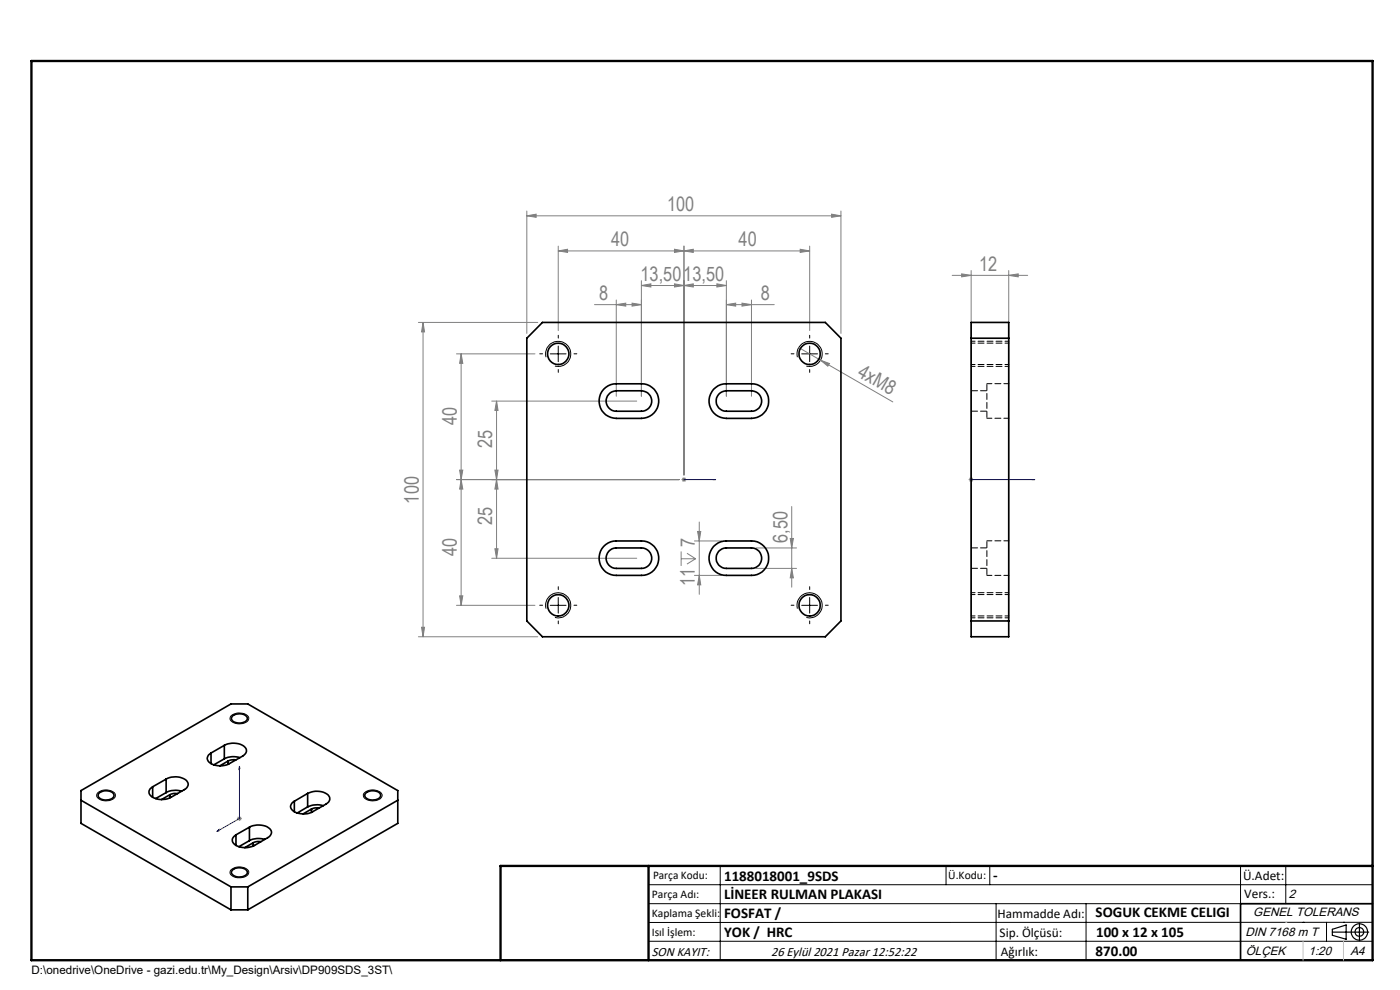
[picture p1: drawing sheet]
<svg xmlns="http://www.w3.org/2000/svg" width="297mm" height="210mm" viewBox="0 0 297 210" stroke-linecap="round" stroke-linejoin="round" font-family="sans-serif">
<g fill="none" stroke="#808080" stroke-width=".21">
<path d="M111.8 45.8l1.9-.4v.7zM111.8 44.8v25.9M111.8 45.8h66.6M118.4 53.2l2-.3v.6zM118.4 52.2v17.9M118.4 53.2h53.4M136.1 59.5v24.6M143.1 52.9l2 .3-2 .3zM145.1 53.2l2-.3v.6zM145.1 52.2v48.5M154.1 59.5v24.6M169.8 52.9l2 .3-2 .3z"/>
<path d="M171.8 52.2v17.9M176.4 45.4l2 .4-2 .3zM178.4 44.8v25.9M202 58.4h16M204 58.1l2 .3-2 .3zM206 57.4v73.3M214 58.4l2-.3v.6zM214 57.4v73.3M88.8 68.4h25.3M89.7 68.4v66.7M89.7 68.4l.4 2h-.7zM96.8 75.1h16.7"/>
<path d="M97.8 75.1v53.3M97.8 75.1l.4 2h-.7zM126.1 64.6h10M130.7 64.6l2.1-.3v.6zM130.7 63.6v20.5M134.1 64.3l2 .3-2 .3zM136.1 60.6l2-.4v.7zM136.1 60.6h18M143.1 60.2l2 .4-2 .3zM145.1 60.6l2-.4v.7zM152.1 60.2l2 .4-2 .3zM154.1 64.6l2-.3v.6z"/>
<path d="M154.1 64.6h10.2M157.4 64.3l2 .3-2 .3zM159.4 63.6v20.5M169.4 73.7l20 11.6M174.1 76.4l1.9 .7-.4 .6zM97.5 99.7h.7l-.4 2zM104.3 85.1h30.8M105 99.7h.7l-.4 2zM105.3 85.1v33.3M105.3 85.1l.4 2h-.7zM96.8 101.7h47.3M97.8 101.7l.4 2h-.7z"/>
<path d="M104.3 118.4h30.8M105 116.4h.7l-.4 2zM105.3 101.7l.4 2h-.7zM144.5 117v3M144.5 118.5h3.1M144.6 101.7h1M144.7 101.4l.8 .7M145.1 101.2v1M145.5 101.4l-.8 .7M145.7 117.4l1.9 1.1M147.3 114.8h5.8M147.6 118.5l-1.9 1.2"/>
<path d="M148 112.7h.7l-.4 2.1zM148.3 110.7v15.4M160.4 116.2h8.6M167.6 114.2h.7l-.3 2zM168 107.4v17.2M205.5 101.7h1M205.7 101.4l.7 .7M206.4 101.4l-.7 .7M88.8 135.1h25.3M89.4 133.1h.7l-.4 2zM96.8 128.4h16.7M97.5 126.4h.7l-.4 2z"/>
<path d="M147.3 122.1h5.8M148.3 122.1l.4 2h-.7zM160.4 120.6h8.6M168 120.6l.3 2h-.7zM50.3 173.6h1M50.4 173.3l.8 .7M50.8 173.1v1M51.2 173.3l-.8 .7"/>
</g>
<g fill="none" stroke="#000" stroke-width=".21">
<path d="M115.9 75.8a2.66 2.66 0 0 1 2.3-3.4 2.66 2.66 0 0 1 2.9 2.9 2.66 2.66 0 0 1-3.4 2.3M116.7 75.1h3.4M118.4 73.4v3.3M169.2 75.8a2.67 2.67 0 0 1 2.3-3.4 2.67 2.67 0 0 1 2.9 2.9 2.67 2.67 0 0 1-3.3 2.3M170.1 75.1h3.3M171.8 73.4v3.3M115.9 129.1a2.66 2.66 0 0 1 2.3-3.3 2.66 2.66 0 0 1 2.9 2.8 2.66 2.66 0 0 1-3.4 2.4M116.7 128.4h3.4M118.4 126.7v3.4M169.2 129.1a2.67 2.67 0 0 1 2.3-3.4 2.67 2.67 0 0 1 2.9 2.9 2.67 2.67 0 0 1-3.3 2.4M170.1 128.4h3.3M171.8 126.7v3.4"/>
<path d="M49.1 151.8a2.84 2.84 0 0 1 3.6 .2 1.16 1.16 0 0 1-1.2 1.5 2.52 2.52 0 0 1-2.7-.9v-.4zM20.8 168.1a2.73 2.73 0 0 1 3.6 .3 1.16 1.16 0 0 1-1.2 1.4 2.19 2.19 0 0 1-2.7-1zM77.2 168.3a2.56 2.56 0 0 1 3.9 .3 1.88 1.88 0 0 1-2.5 1.3 1.27 1.27 0 0 1-1.4-1.6zM49.1 184.5a2.58 2.58 0 0 1 3.7 .4 1.49 1.49 0 0 1-1.7 1.3 2.04 2.04 0 0 1-2.3-1.1zM137.6 187.7h153.6M137.6 191.7h153.6M137.6 199.7h153.6M152.8 183.7v20M200.7 183.7v4M210 183.7v4M211.3 191.7v12M230.4 191.7v12"/>
<path d="M263.2 183.7v20M272.8 183.7v8M276.4 195.6h.1M281.4 195.6v4.1M285 195.6h.1M291.2 195.6l-153.6 .1"/>
</g>
<g fill="none" stroke="#000" stroke-width=".25">
<path d="M282.6 197.7h7.8M282.6 197.1l3-.9v3l-3-.8zM288.4 195.8v3.8M106.2 203.7h185"/>
<circle cx="288.4" cy="197.7" r="1.74"/>
<circle cx="288.4" cy="197.7" r=".93"/>
</g>
<path d="M144.9 101.7h.3zM145.1 101.7h.1M145.1 101.7h6.7M151.8 101.7h-.6h.6M205.8 101.7h.4zM206 101.7h.1M206 101.7h13.5M219.5 101.7h-.6h.6M46 176.4l.5-.4v.2zM50.8 162.6l.1 .4-.2 .2zM50.8 162.6v11l-4.8 2.8" fill="none" stroke="#00f" stroke-width=".21"/>
<g fill="none" stroke="#000" stroke-width=".21" stroke-dasharray="15.2 1.3 1.3 1.3">
<path d="M115.1 75.1h-.6M118.4 71.7v-.6M118.4 78.4v.6M121.8 75.1h.6M168.4 75.1h-.6M171.8 71.7v-.6M171.8 78.4v.6M175.1 75.1h.6M115.1 128.4h-.6M118.4 125.1v-.6M118.4 131.7v.6M121.8 128.4h.6"/>
<path d="M168.4 128.4h-.6M171.8 125.1v-.6M171.8 131.7v.6M175.1 128.4h.6"/>
</g>
<path d="M206 77.7h8M214 72.4h-8M206 131.1h8M214 125.7h-8" fill="none" stroke="#000" stroke-width=".21" stroke-dasharray="1.3 .6" stroke-dashoffset=".4"/>
<path d="M291.2 191.7h-28v12" fill="none" stroke="#000" stroke-width=".35"/>
<path d="M6.7 12.9h284.5v190.8h-284.5zM137.6 183.7v20M291.2 183.7h-185v20" fill="none" stroke="#000" stroke-width=".5"/>
<path d="M276.4 199.7v4M285 199.7v4" fill="none" stroke="#c0c0c0" stroke-width=".21"/>
<path d="M272.8 195.6h.1" fill="none" stroke="#c0c0c0" stroke-width=".25"/>
<g fill="#00f">
<path d="M46 176.4l.5-.2v-.2zM50.8 162.6l-.1 .6 .2-.2zM151.2 101.7h.6zM144.9 101.7h.3z"/>
<path d="M205.8 101.7h.4zM218.9 101.7h.6z"/>
</g>
<g fill="#808080">
<path d="M174.1 76.4l1.9 .7-.4 .6z"/>
<path d="M143.1 52.9l2 .3-2 .3zM118.4 53.2l2-.3v.6zM152.1 60.2l2 .4-2 .3zM145.1 60.6l2-.4v.7zM134.1 64.3l2 .3-2 .3zM130.7 64.6l2.1-.3v.6zM214 58.4l2-.3v.6zM204 58.1l2 .3-2 .3z"/>
<path d="M145.1 53.2l2-.3v.6zM169.8 52.9l2 .3-2 .3zM136.1 60.6l2-.4v.7zM143.1 60.2l2 .4-2 .3zM154.1 64.6l2-.3v.6zM157.4 64.3l2 .3-2 .3z"/>
<path d="M111.8 45.8l1.9-.4v.7zM176.4 45.4l2 .4-2 .3z"/>
<path d="M105 99.7h.7l-.4 2zM105.3 85.1l.4 2h-.7z"/>
<path d="M148 112.7h.7l-.4 2.1zM148.3 122.1l.4 2h-.7z"/>
<path d="M105.3 101.7l.4 2h-.7zM105 116.4h.7l-.4 2zM97.8 75.1l.4 2h-.7zM97.5 99.7h.7l-.4 2zM97.8 101.7l.4 2h-.7zM97.5 126.4h.7l-.4 2zM89.7 68.4l.4 2h-.7zM89.4 133.1h.7l-.4 2zM167.6 114.2h.7l-.3 2zM168 120.6l.3 2h-.7z"/>
</g>
<g fill="none" stroke="#000" stroke-width=".35">
<path d="M115.1 68.4h60l3.3 3.3v60l-3.3 3.4h-60l-3.3-3.4v-60zM206 68.4h8v66.7h-8zM206 71.7h8M128.1 82.6a3.6 3.6 0 0 1 2.6-1.2h5.4a3.7 3.7 0 0 1 3.6 3.7 3.7 3.7 0 0 1-3.6 3.7h-5.4a3.7 3.7 0 0 1-3.3-2.3 3.7 3.7 0 0 1 .7-3.9zM129.5 83.3l1.2-.4h5.4a2.17 2.17 0 0 1 2.2 2.2 2.17 2.17 0 0 1-2.2 2.1h-5.4a2.17 2.17 0 0 1-2-1.5 2.17 2.17 0 0 1 .8-2.4zM151.4 82.6a3.6 3.6 0 0 1 2.7-1.2h5.3a3.7 3.7 0 0 1 3.7 3.7 3.7 3.7 0 0 1-3.7 3.7h-5.3a3.7 3.7 0 0 1-3.4-2.3 3.7 3.7 0 0 1 .7-3.9zM152.5 83.6a2.38 2.38 0 0 1 1.6-.7h5.3a2.17 2.17 0 0 1 2.2 2.2 2.17 2.17 0 0 1-2.2 2.1h-5.3a2.17 2.17 0 0 1-2-1.2 2.17 2.17 0 0 1 .4-2.4zM128.1 115.9a3.6 3.6 0 0 1 2.6-1.1h5.4a3.7 3.7 0 0 1 3.6 3.6 3.7 3.7 0 0 1-3.6 3.7h-5.4a3.7 3.7 0 0 1-3.3-2.2 3.7 3.7 0 0 1 .7-4zM129.2 116.9a2.01 2.01 0 0 1 1.5-.7h5.4a2.17 2.17 0 0 1 2.2 2.2 2.17 2.17 0 0 1-2.2 2.2h-5.4a2.17 2.17 0 0 1-1.9-1.3 2.17 2.17 0 0 1 .4-2.4zM151.4 115.9a3.6 3.6 0 0 1 2.7-1.1h5.3a3.7 3.7 0 0 1 3.7 3.6 3.7 3.7 0 0 1-3.7 3.7h-5.3a3.7 3.7 0 0 1-3.4-2.2 3.7 3.7 0 0 1 .7-4zM152.5 116.9a2.16 2.16 0 0 1 1.6-.7h5.3a2.17 2.17 0 0 1 2.2 2.2 2.17 2.17 0 0 1-2.2 2.2h-5.3a2.19 2.19 0 0 1-2-1.3 2.19 2.19 0 0 1 .4-2.4zM206 131.7h8"/>
<path d="M44.8 159.7v2.3M47.6 158.1a3.9 3.9 0 0 1 4.5 .6l.2 .7-.5 .8-3.2 1.8a3.9 3.9 0 0 1-4.4-.5 1.16 1.16 0 0 1 .6-1.8M47.6 158.1l-2.8 1.6M47.6 158.1v2.9M49.4 151.9a2.12 2.12 0 0 1 3.1 .5 1.86 1.86 0 0 1-2.5 .9 .83 .83 0 0 1-.8-.5 .83 .83 0 0 1 .2-.9zM17.2 169.7l31.8 18.4M21.1 168.2a2.29 2.29 0 0 1 3 .3 1.12 1.12 0 0 1-1.3 1.2 1.47 1.47 0 0 1-2-1.1zM32.4 166.9v2.2M35.2 165.3a3.8 3.8 0 0 1 4.5 .5 1.12 1.12 0 0 1-.6 1.7l-2.8 1.6a3.8 3.8 0 0 1-4.5-.5l-.2-.8 .3-.5 .5-.4M35.2 165.3l-2.8 1.6M35.2 168.1l-2.2 1.3M35.2 165.3v2.8"/>
<path d="M36 168.6l-1.7 1M36 168.6v.7M37.7 168.3h-.8l-.9 .3M38.5 167.8a4.4 4.4 0 0 0-3.3 .3M47.6 161l-2.2 1.2M48.4 161.4l-1.8 1M48.4 161.4v.7M50 161.2h-1l-.6 .2M50.1 177.1v2.2M50.9 160.7a4.2 4.2 0 0 0-3.3 .3M52.9 175.5a3.9 3.9 0 0 1 4.5 .5 1.12 1.12 0 0 1-.6 1.7l-2.8 1.6a3.9 3.9 0 0 1-4.5-.5l-.2-.8 .8-.9M52.9 175.5l-2.8 1.6"/>
<path d="M52.9 178.3l-2.2 1.3M52.9 175.5v2.8M53.7 178.8l-1.8 1M53.7 178.8v.7M55.4 178.5h-.8l-.9 .3M56.2 178a4.4 4.4 0 0 0-3.3 .3M62.4 170v2.2M65.3 168.3a3.9 3.9 0 0 1 4.5 .6l.2 .7-.3 .5-3.4 2.1a3.9 3.9 0 0 1-4.5-.5 1.12 1.12 0 0 1 .6-1.7M65.3 168.3l-2.9 1.7M65.3 171.2l-2.3 1.3M65.3 168.3v2.9M66.1 171.6l-1.8 1"/>
<path d="M66.1 171.6v.7M67.7 171.4h-1.1l-.5 .2M68.6 170.9a4.7 4.7 0 0 0-3.3 .3M77.5 168.4a2.25 2.25 0 0 1 3.2 .1 1.12 1.12 0 0 1-1.4 1.2 1.47 1.47 0 0 1-1.9-1.1zM84.4 169.7l-31.8 18.4M49 193h3.6M49 188.1v4.9M49 188.1h3.6M49 193l-31.8-18.3v-7l31.8-18.4h3.6l31.8 18.4v7l-31.8 18.3M49.4 184.5a2.15 2.15 0 0 1 3.1 .5 1.54 1.54 0 0 1-1.8 1 1.32 1.32 0 0 1-1.6-1.1zM52.6 188.1v4.9"/>
<circle cx="118.4" cy="75.1" r="2.26"/>
<circle cx="171.7" cy="75.1" r="2.26"/>
<circle cx="118.4" cy="128.4" r="2.26"/>
<circle cx="171.7" cy="128.4" r="2.26"/>
</g>
<path d="M209.4 88.7h4.6M214 81.4h-4.6M214 114.7h-4.6M209.4 122.1h4.6" fill="none" stroke="#000" stroke-width=".21" stroke-dasharray="1.3 .6" stroke-dashoffset=".2"/>
<path d="M209.4 81.4v7.3M209.4 114.7v7.4" fill="none" stroke="#000" stroke-width=".21" stroke-dasharray="1.3 .6" stroke-dashoffset="-.2"/>
<path d="M206 87.2h3.4M209.4 82.9h-3.4M209.4 116.2h-3.4M206 120.6h3.4" fill="none" stroke="#000" stroke-width=".21" stroke-dasharray="1.3 .6" stroke-dashoffset="-.1"/>
<path d="M206 77.3h8M214 72.8h-8M206 130.7h8M214 126.1h-8" fill="none" stroke="#000" stroke-width=".21" stroke-dasharray="1.3 .6" stroke-dashoffset=".4"/>
<g font-size="4.2" fill="#808080">
<text x="141.5" y="44.8">100</text>
<text x="129.7" y="52.2">40</text>
<text x="156.7" y="52.2">40</text>
<text x="135.9" y="59.6">13,5013,50</text>
<text x="207.7" y="57.4">12</text>
<text x="127.1" y="63.7">8</text>
<text x="161.4" y="63.7">8</text>
<text x="181.7" y="79.7" transform="rotate(30 181.7 79.7)">4xM8</text>
<text x="96.9" y="90.2" transform="rotate(-90 96.9 90.2)">40</text>
<text x="104.4" y="95.1" transform="rotate(-90 104.4 95.1)">25</text>
<text x="88.8" y="106.8" transform="rotate(-90 88.8 106.8)">100</text>
<text x="104.4" y="111.4" transform="rotate(-90 104.4 111.4)">25</text>
<text x="96.9" y="117.9" transform="rotate(-90 96.9 117.9)">40</text>
<text x="147.4" y="116.1" transform="rotate(-90 147.4 116.1)">7</text>
<text x="167" y="115.1" transform="rotate(-90 167 115.1)">6,50</text>
<text x="147.4" y="124.3" transform="rotate(-90 147.4 124.3)">11</text>
</g>
<g font-size="3.2">
<text x="153.6" y="186.8">1188018001_9SDS</text>
<text x="153.6" y="190.8">LİNEER RULMAN PLAKASI</text>
<text x="210.7" y="186.6">-</text>
<text x="153.6" y="194.8">FOSFAT /</text>
<text x="232.4" y="194.5">SOGUK CEKME CELIGI</text>
<text x="153.6" y="198.8">YOK / HRC</text>
<text x="232.4" y="202.8">870.00</text>
<text x="232.5" y="198.8">100 x 12 x 105</text>
</g>
<g font-size="2.8">
<text x="263.7" y="186.7">Ü.Adet:</text>
<text x="263.9" y="190.5">Vers.:</text>
<text x="211.6" y="194.8">Hammadde Adı:</text>
<text x="138.3" y="202.8">SON KAYIT:</text>
<text x="163.6" y="202.8">26 Eylül 2021 Pazar 12:52:22</text>
<text x="212.1" y="198.7">Sip. Ölçüsü:</text>
<text x="212.3" y="202.7">Ağırlık:</text>
</g>
<g font-size="2.6">
<text x="273.4" y="190.4">2</text>
<text x="265.9" y="194.4">GENEL TOLERANS</text>
<text x="264.2" y="198.5">DIN 7168 m T</text>
<text x="264.3" y="202.6">ÖLÇEK</text>
<text x="277.6" y="202.6">1:20</text>
<text x="286.5" y="202.6">A4</text>
</g>
<g font-size="2.5">
<text x="138.3" y="190.5">Parça Adı:</text>
<text x="138.5" y="186.5">Parça Kodu:</text>
<text x="201.2" y="186.5">Ü.Kodu:</text>
<text x="138.3" y="194.5">Kaplama Şekli:</text>
<text x="138.3" y="198.6">Isıl İşlem:</text>
<text x="6.7" y="206.7">D:\onedrive\OneDrive - gazi.edu.tr\My_Design\Arsiv\DP909SDS_3ST\</text>
</g>
</svg>
